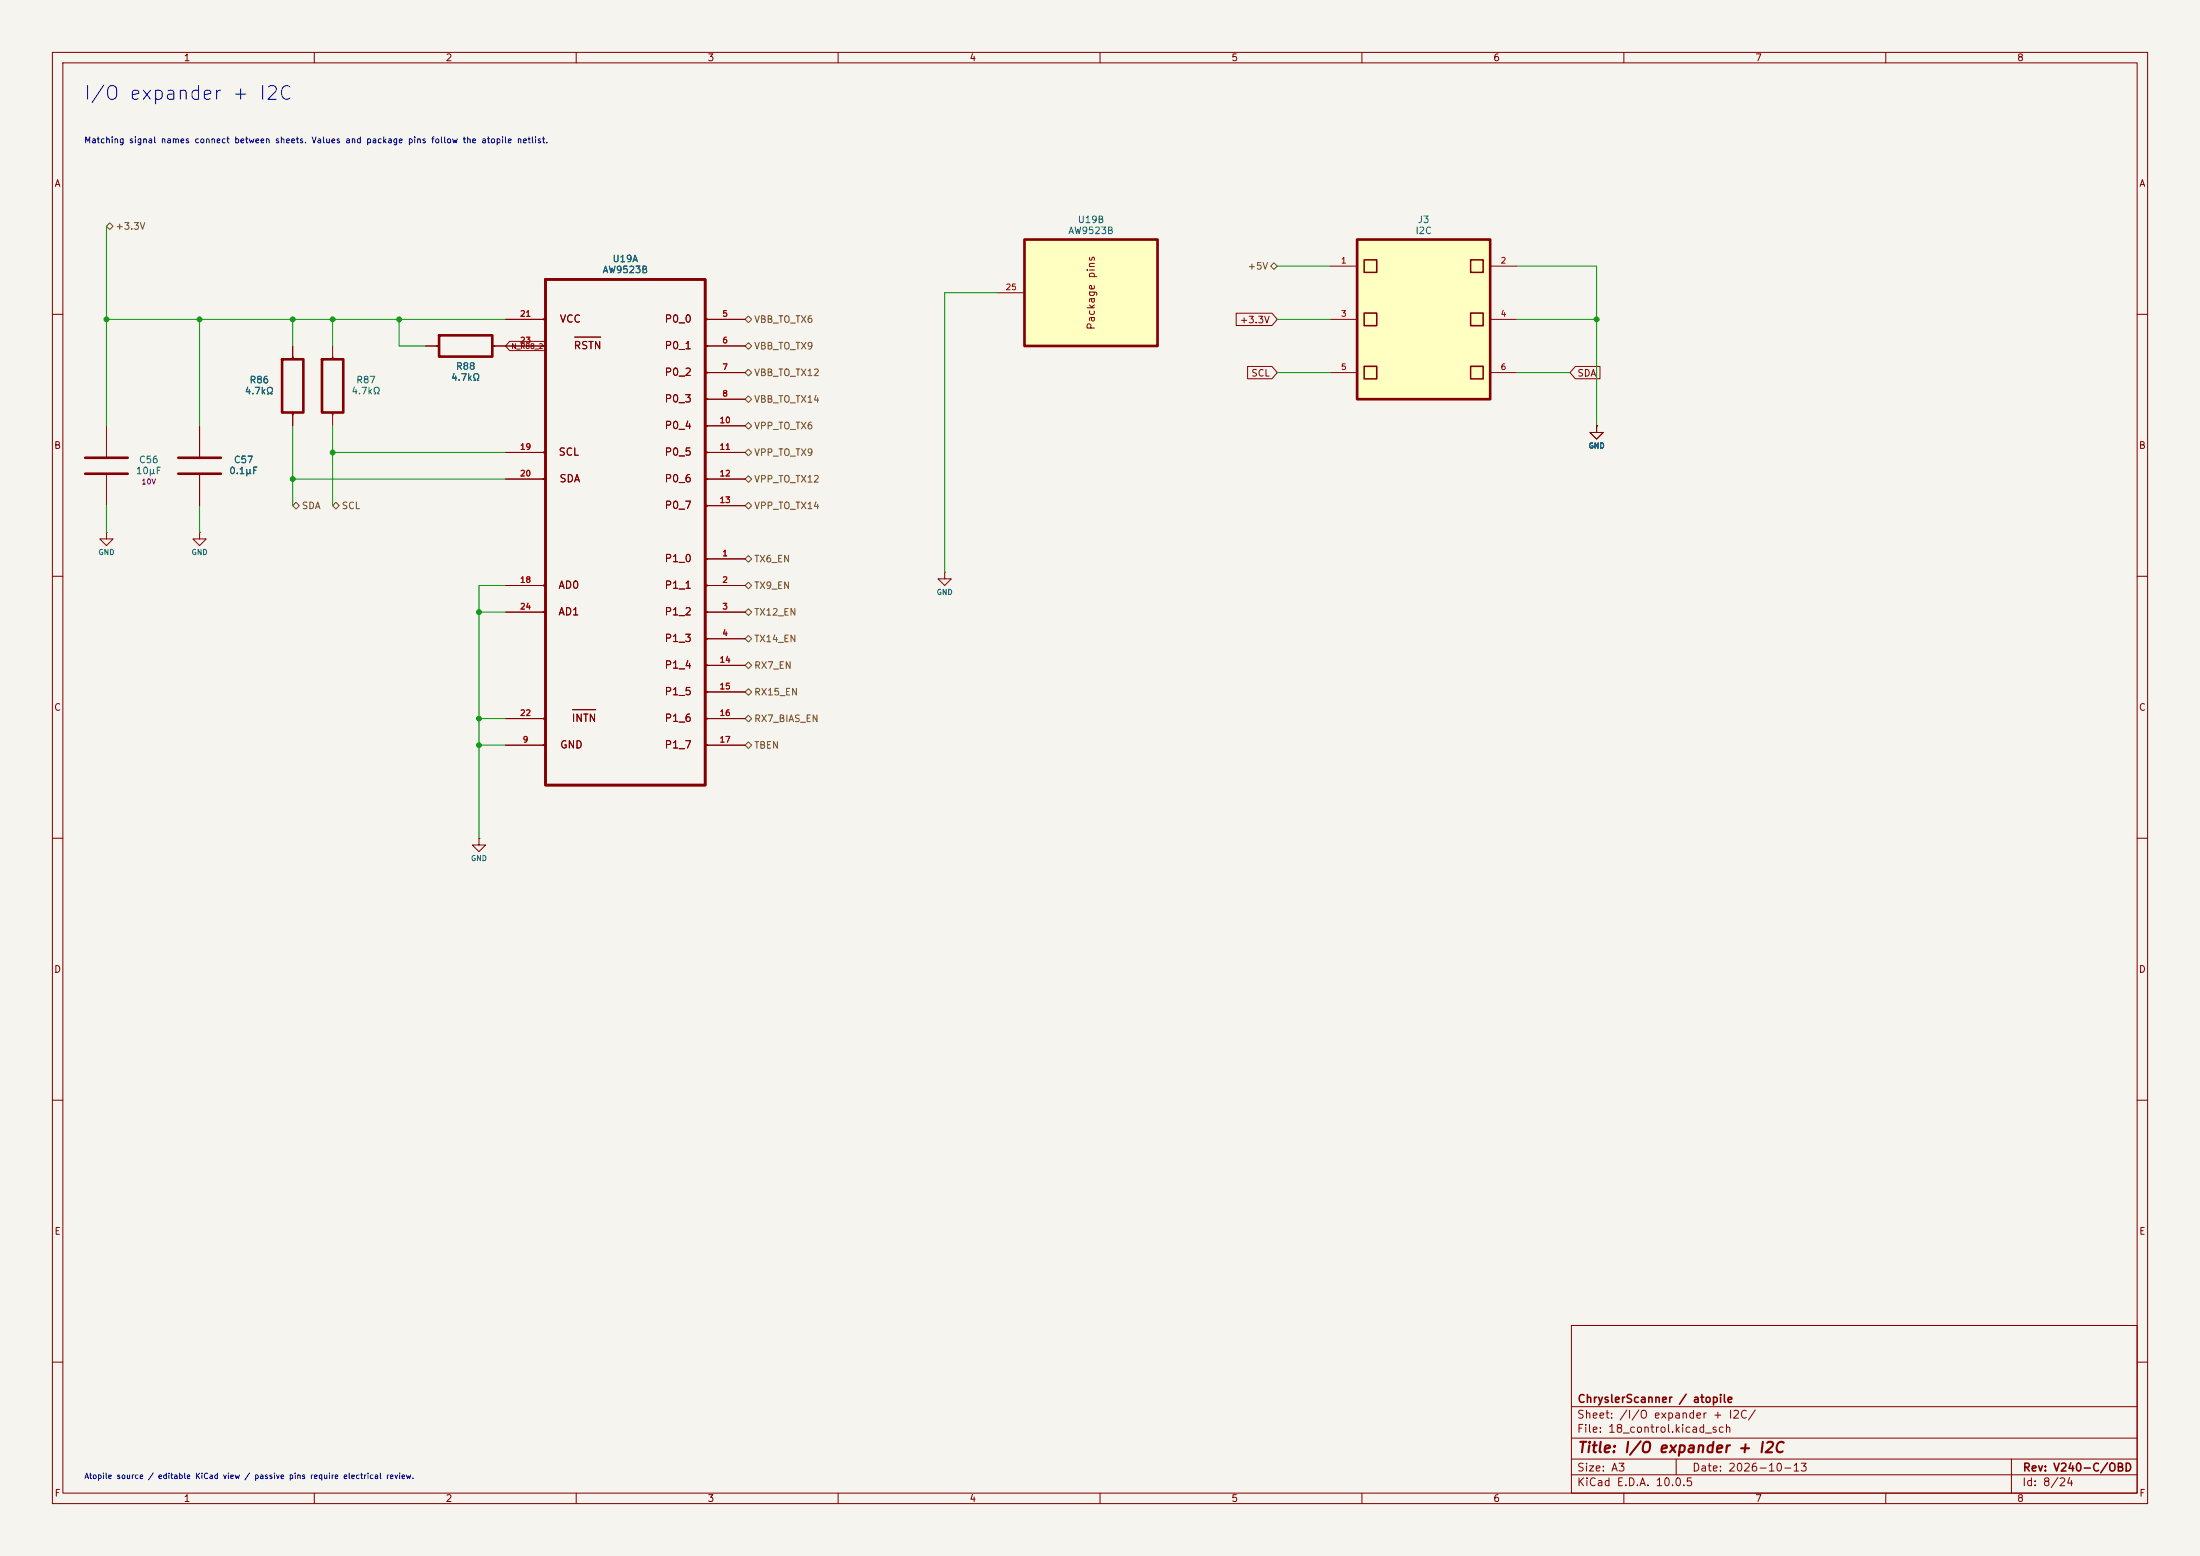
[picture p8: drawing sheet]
<svg xmlns="http://www.w3.org/2000/svg" width="420mm" height="297mm" viewBox="0 0 420 297" stroke-linecap="round" stroke-linejoin="round" font-family="sans-serif">
<path d="M0 0h420v297h-420z" fill="#f5f4ef" stroke="#f5f4ef" stroke-width=".19"/>
<g fill="none" stroke="#840000" stroke-width=".19">
<path d="M10 10h400v277h-400zM12 12h396v273h-396zM60 10v2M110 10v2M160 10v2M210 10v2M260 10v2M310 10v2M360 10v2M10 60h2M408 60h2M38.1 81.3v6.1"/>
<path d="M38.1 90.4v6.1M10 110h2M20.3 101.6v1.3h1.3l-1.3 1.2-1.3-1.2h1.3M20.3 101.6h.1M408 110h2M10 160h2M408 160h2M91.4 160v1.3h1.3l-1.3 1.3-1.2-1.3h1.2M91.4 160h.1M10 210h2M408 210h2M300 253h108v32h-108z"/>
<path d="M10 260h2M300 278.5h108M300 274.5h108M300 268.5h108M320 278.5v3M384 278.5v6.5M408 260h2M60 285v2M110 285v2M160 285v2M210 285v2M260 285v2"/>
<path d="M300 281.5h108M310 285v2M360 285v2"/>
</g>
<path d="M34 87.4h8.2M34 90.4h8.2" fill="none" stroke="#840000" stroke-width=".5"/>
<path d="M259.1 45.7h25.4v30.5h-25.4z" fill="#ffffc2"/>
<path d="M259.1 45.7h25.4v30.5h-25.4z" fill="none" stroke="#840000" stroke-width=".51"/>
<g fill="none" stroke="#840000" stroke-width=".3">
<path d="M260.4 49.6h2.4v2.4h-2.4zM260.4 59.8h2.4v2.4h-2.4zM280.7 49.6h2.4v2.4h-2.4zM280.7 59.8h2.4v2.4h-2.4zM55.9 68.2v.4M55.9 78.7v.5M63.5 68.2v.4M63.5 78.7v.5M83.4 66h.4M94 66h.4M103.7 61h.4M103.7 66h.4"/>
<path d="M134.6 61h.4M134.6 66h.4M134.6 71.1h.4M134.6 76.2h.4M260.4 69.9h2.4v2.4h-2.4zM280.7 69.9h2.4v2.4h-2.4zM103.7 86.4h.4M103.7 91.4h.4M134.6 86.4h.4M134.6 91.4h.4M134.6 81.3h.4M134.6 96.5h.4"/>
<path d="M103.7 111.8h.4M103.7 116.8h.4M134.6 111.8h.4M134.6 116.8h.4M134.6 106.7h.4M103.7 137.2h.4M134.6 137.2h.4M134.6 121.9h.4M134.6 127h.4M134.6 132.1h.4M103.7 142.2h.4M134.6 142.2h.4"/>
</g>
<g fill="none" stroke="#840000" stroke-width=".19">
<path d="M254 50.8h5.1M284.5 50.8h5.1M55.9 66v2.6M55.9 78.7v2.6M63.5 66v2.6M63.5 78.7v2.6M81.3 66h2.5M94 66h10.1M96.5 61h7.6M109.7 64.3h5M134.6 61h7.6M134.6 71.1h7.6"/>
<path d="M134.6 66h7.6M134.6 76.2h7.6M254 61h5.1M254 71.1h5.1M284.5 61h5.1M284.5 71.1h5.1M96.5 86.4h7.6M96.5 91.4h7.6M134.6 81.3h7.6M134.6 86.4h7.6M134.6 91.4h7.6M134.6 96.5h7.6"/>
<path d="M304.8 81.3v1.3h1.3l-1.3 1.2-1.3-1.2h1.3M304.8 81.3h.1M96.5 111.8h7.6M96.5 116.8h7.6M134.6 106.7h7.6M134.6 111.8h7.6M134.6 116.8h7.6M180.3 109.2v1.3h1.3l-1.3 1.3-1.2-1.3h1.2M180.3 109.2h.1M96.5 137.2h7.6M109.3 135.5h4.4M134.6 121.9h7.6"/>
<path d="M134.6 127h7.6M134.6 132.1h7.6M134.6 137.2h7.6M96.5 142.2h7.6M134.6 142.2h7.6"/>
</g>
<path d="M104.1 53.3h30.5v96.6h-30.5zM53.8 68.6h4.1v10.1h-4.1zM61.5 68.6h4v10.1h-4zM83.8 64h10.2v4.1h-10.2z" fill="none" stroke="#840000" stroke-width=".5"/>
<path d="M195.6 45.7h25.4v20.3h-25.4z" fill="#ffffc2"/>
<path d="M195.6 45.7h25.4v20.3h-25.4z" fill="none" stroke="#840000" stroke-width=".51"/>
<g fill="none" stroke="#840000" stroke-width=".19">
<path d="M190.5 55.9h5.1M236 59.8h6.8l1 1.2-1 1.1h-6.8zM55.9 66v2.6M55.9 78.7v2.6M81.3 66h2.5M94 66h10.1M96.5 61h7.6M97.3 65.2h6.9v1.7h-6.9l-.8-.9zM134.6 66h7.6M134.6 61h7.6M134.6 71.1h7.6M134.6 76.2h7.6"/>
<path d="M238.2 69.9h4.6l1 1.2-1 1.2h-4.6zM300.7 69.9h4.7v2.4h-4.7l-1-1.2zM20.3 81.3v6.1M20.3 90.4v6.1M38.1 81.3v6.1M38.1 90.4v6.1M96.5 86.4h7.6M96.5 91.4h7.6M134.6 81.3h7.6M134.6 86.4h7.6M134.6 91.4h7.6M134.6 96.5h7.6"/>
<path d="M304.8 81.3v1.3h1.3l-1.3 1.2-1.3-1.2h1.3M304.8 81.3h.1M38.1 101.6v1.3h1.3l-1.3 1.2-1.3-1.2h1.3M38.1 101.6h.1M96.5 111.8h7.6M96.5 116.8h7.6M134.6 106.7h7.6M134.6 111.8h7.6M134.6 116.8h7.6M96.5 137.2h7.6M134.6 121.9h7.6M134.6 127h7.6"/>
<path d="M134.6 132.1h7.6M134.6 137.2h7.6M96.5 142.2h7.6M134.6 142.2h7.6"/>
</g>
<path d="M16.3 87.4h8.1M16.3 90.4h8.1" fill="none" stroke="#840000" stroke-width=".5"/>
<g fill="none" stroke="#725600" stroke-width=".19">
<path d="M21 42.5l.6 .7-.6 .6-.7-.6zM242.6 50.8l.6-.6 .6 .6-.6 .6zM142.2 66l.7-.6 .6 .6-.6 .7zM142.2 61l.7-.7 .6 .7-.6 .6zM142.2 71.1l.7-.6 .6 .6-.6 .7zM142.2 76.2l.7-.6 .6 .6-.6 .6zM55.9 96.5l.6-.6 .6 .6-.6 .7zM63.5 96.5l.6-.6 .7 .6-.7 .7zM142.2 96.5l.7-.6 .6 .6-.6 .7zM142.2 91.4l.7-.6 .6 .6-.6 .7zM142.2 86.4l.7-.7 .6 .7-.6 .6zM142.2 81.3l.7-.7 .6 .7-.6 .6z"/>
<path d="M142.2 111.8l.7-.7 .6 .7-.6 .6zM142.2 116.8l.7-.6 .6 .6-.6 .7zM142.2 106.7l.7-.7 .6 .7-.6 .6zM142.2 137.2l.7-.7 .6 .7-.6 .6zM142.2 121.9l.7-.6 .6 .6-.6 .7zM142.2 132.1l.7-.7 .6 .7-.6 .6zM142.9 126.4l.6 .6-.6 .6-.7-.6zM142.2 142.2l.7-.6 .6 .6-.6 .7z"/>
</g>
<g fill="none" stroke="#009600" stroke-width=".19">
<path d="M20.3 43.2v38.1M190.5 55.9h-10.2v53.3M243.8 50.8h10.2M289.6 50.8h15.2v30.5M20.3 61h76.2M38.1 61v20.3M55.9 61v5M63.5 61v5M76.2 61v5h5.1M243.8 61h10.2M243.8 71.1h10.2M289.6 61h15.2"/>
<path d="M289.6 71.1h10.1M20.3 96.5v5.1M38.1 96.5v5.1M55.9 81.3v15.2M55.9 91.4h40.6M63.5 81.3v15.2M63.5 86.4h33M91.4 116.8h5.1M96.5 111.8h-5.1v48.2M91.4 137.2h5.1M91.4 142.2h5.1"/>
</g>
<g fill="#009600" stroke="#009600" stroke-width=".19">
<circle cx="38.1" cy="61" r=".46"/>
<circle cx="20.3" cy="61" r=".46"/>
<circle cx="91.4" cy="137.2" r=".46"/>
<circle cx="91.4" cy="142.2" r=".46"/>
<circle cx="91.4" cy="116.8" r=".46"/>
<circle cx="63.5" cy="86.4" r=".46"/>
<circle cx="55.9" cy="91.4" r=".46"/>
<circle cx="55.9" cy="61" r=".46"/>
<circle cx="63.5" cy="61" r=".46"/>
<circle cx="76.2" cy="61" r=".46"/>
<circle cx="304.8" cy="61" r=".46"/>
</g>
<text font-size="2.6" fill="#0000c2" x="15.8" y="19.7">I/O expander + I2C</text>
<text font-size="2" fill="#840000" x="301" y="277.8">Title: I/O expander + I2C</text>
<g font-size="1.5" fill="#840000">
<text x="301" y="268.1">ChryslerScanner / atopile</text>
<text x="300.9" y="273.8">File: 18_control.kicad_sch</text>
<text x="300.9" y="271.1">Sheet: /I/O expander + I2C/</text>
<text x="300.9" y="281.2">Size: A3</text>
<text x="322.9" y="281.2">Date: 2026-10-13</text>
<text x="386" y="281.2">Rev: V240-C/OBD</text>
<text x="300.9" y="284">KiCad E.D.A. 10.0.5</text>
<text x="385.9" y="284">Id: 8/24</text>
</g>
<g font-size="1.4" fill="#840000">
<text x="106.7" y="61.9">VCC</text>
<text x="126.8" y="61.9">P0_0</text>
<text x="209.3" y="63.1" transform="rotate(-90 209.3 63.1)">Package pins</text>
<text x="109.4" y="67">RSTN</text>
<text x="126.8" y="67">P0_1</text>
<text x="126.8" y="72.1">P0_2</text>
<text x="126.8" y="77.2">P0_3</text>
<text x="126.8" y="82.2">P0_4</text>
<text x="106.5" y="87.3">SCL</text>
<text x="126.8" y="87.3">P0_5</text>
<text x="106.7" y="92.4">SDA</text>
<text x="126.8" y="92.4">P0_6</text>
<text x="126.8" y="97.5">P0_7</text>
<text x="126.8" y="107.6">P1_0</text>
<text x="106.5" y="112.7">AD0</text>
<text x="126.8" y="112.7">P1_1</text>
<text x="106.5" y="117.8">AD1</text>
<text x="126.8" y="117.8">P1_2</text>
<text x="126.8" y="122.9">P1_3</text>
<text x="126.8" y="128">P1_4</text>
<text x="126.8" y="133">P1_5</text>
<text x="106.8" y="143.2">GND</text>
<text x="109" y="138.1">INTN</text>
<text x="126.8" y="138.1">P1_6</text>
<text x="126.8" y="143.2">P1_7</text>
</g>
<g font-size="1.3" fill="#840000">
<text x="35" y="12">1</text>
<text x="85" y="12">2</text>
<text x="135" y="12">3</text>
<text x="185" y="12">4</text>
<text x="235" y="12">5</text>
<text x="285" y="12">6</text>
<text x="335" y="12">7</text>
<text x="385" y="12">8</text>
<text x="10.3" y="36">A</text>
<text x="408.3" y="36">A</text>
<text x="236.6" y="62">+3.3V</text>
<text x="238.8" y="72.2">SCL</text>
<text x="301" y="72.2">SDA</text>
<text x="10.2" y="86">B</text>
<text x="408.2" y="86">B</text>
<text x="10.2" y="136">C</text>
<text x="408.2" y="136">C</text>
<text x="10.2" y="186">D</text>
<text x="408.2" y="186">D</text>
<text x="10.3" y="236">E</text>
<text x="408.3" y="236">E</text>
<text x="10.3" y="286">F</text>
<text x="35" y="287">1</text>
<text x="85" y="287">2</text>
<text x="135" y="287">3</text>
<text x="185" y="287">4</text>
<text x="235" y="287">5</text>
<text x="285" y="287">6</text>
<text x="335" y="287">7</text>
<text x="385" y="287">8</text>
<text x="408.3" y="286">F</text>
</g>
<g font-size="1.3" fill="#725600">
<text x="21.9" y="44.1">+3.3V</text>
<text x="238.1" y="51.8">+5V</text>
<text x="143.9" y="61.9">VBB_TO_TX6</text>
<text x="143.9" y="67">VBB_TO_TX9</text>
<text x="143.9" y="72.1">VBB_TO_TX12</text>
<text x="143.9" y="77.2">VBB_TO_TX14</text>
<text x="143.9" y="82.2">VPP_TO_TX6</text>
<text x="143.9" y="87.3">VPP_TO_TX9</text>
<text x="143.9" y="92.4">VPP_TO_TX12</text>
<text x="57.5" y="97.5">SDA</text>
<text x="65.1" y="97.5">SCL</text>
<text x="143.9" y="97.5">VPP_TO_TX14</text>
<text x="143.9" y="107.6">TX6_EN</text>
<text x="143.9" y="112.7">TX9_EN</text>
<text x="143.9" y="117.8">TX12_EN</text>
<text x="143.9" y="122.9">TX14_EN</text>
<text x="143.9" y="128">RX7_EN</text>
<text x="143.9" y="133">RX15_EN</text>
<text x="143.9" y="138.1">RX7_BIAS_EN</text>
<text x="143.9" y="143.2">TBEN</text>
</g>
<g font-size="1.3" fill="#006464">
<text x="203.8" y="45">AW9523B</text>
<text x="205.6" y="42.9">U19B</text>
<text x="270.1" y="45">I2C</text>
<text x="270.6" y="42.9">J3</text>
<text x="114.9" y="52.5">AW9523B</text>
<text x="116.8" y="50.4">U19A</text>
<text x="86.9" y="70.9">R88</text>
<text x="46.6" y="75.6">4.7kΩ</text>
<text x="47.5" y="73.5">R86</text>
<text x="67" y="75.6">4.7kΩ</text>
<text x="67.9" y="73.5">R87</text>
<text x="86" y="73">4.7kΩ</text>
<text x="26.4" y="88.7">C56</text>
<text x="44.5" y="88.7">C57</text>
<text x="25.8" y="90.8">10μF</text>
<text x="43.7" y="90.8">0.1μF</text>
</g>
<text font-size="1.2" fill="#0000c2" x="16" y="27.6">Matching signal names connect between sheets. Values and package pins follow the atopile netlist.</text>
<g font-size="1.1" fill="#a90000">
<text x="255.9" y="50.6">1</text>
<text x="286.4" y="50.6">2</text>
<text x="191.9" y="55.6">25</text>
<text x="99.2" y="60.7">21</text>
<text x="99.2" y="65.8">23</text>
<text x="137.8" y="60.7">5</text>
<text x="137.8" y="65.8">6</text>
<text x="255.9" y="60.7">3</text>
<text x="286.4" y="60.7">4</text>
<text x="137.8" y="70.9">7</text>
<text x="255.9" y="70.9">5</text>
<text x="286.4" y="70.9">6</text>
<text x="137.8" y="76">8</text>
<text x="137.3" y="81">10</text>
<text x="99.2" y="86.1">19</text>
<text x="137.3" y="86.1">11</text>
<text x="99.2" y="91.2">20</text>
<text x="137.3" y="91.2">12</text>
<text x="137.3" y="96.3">13</text>
<text x="137.8" y="106.4">1</text>
<text x="99.2" y="111.5">18</text>
<text x="137.8" y="111.5">2</text>
<text x="99.2" y="116.6">24</text>
<text x="137.8" y="116.6">3</text>
<text x="137.8" y="121.7">4</text>
<text x="137.3" y="126.8">14</text>
<text x="137.3" y="131.8">15</text>
<text x="99.2" y="136.9">22</text>
<text x="137.3" y="136.9">16</text>
<text x="99.7" y="142">9</text>
<text x="137.3" y="142">17</text>
</g>
<text font-size="1.1" fill="#0000c2" x="16" y="282.5">Atopile source / editable KiCad view / passive pins require electrical review.</text>
<text font-size="1" fill="#840000" x="97.5" y="66.8">N_R88_2</text>
<g font-size="1" fill="#006464">
<text x="303.2" y="85.8">GND</text>
<text x="18.7" y="106.2">GND</text>
<text x="36.5" y="106.2">GND</text>
<text x="178.7" y="113.8">GND</text>
<text x="89.8" y="164.6">GND</text>
</g>
<text font-size="1" fill="#840084" x="26.9" y="92.7">10V</text>
</svg>
